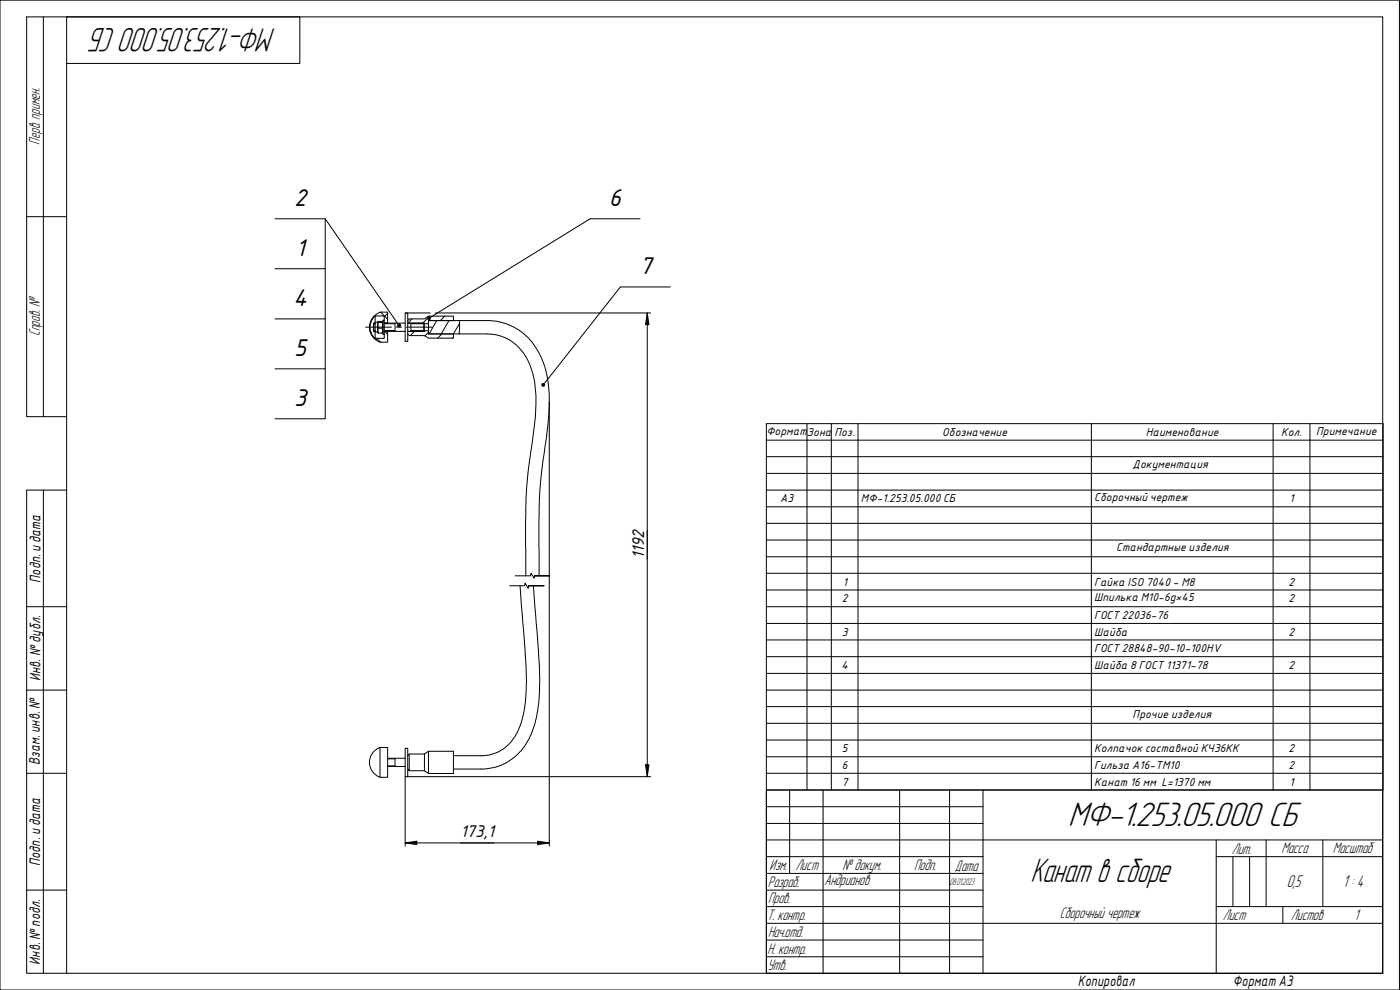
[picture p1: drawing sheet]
<svg xmlns="http://www.w3.org/2000/svg" width="420mm" height="297mm" viewBox="0 0 420 297" stroke-linecap="round" stroke-linejoin="round" font-family="sans-serif">
<g fill="none" stroke="#000" stroke-width=".3">
<path d="M111.1 99.5l.3 .4M111.2 99.2l-.2 .2M111.6 95.6l.2 .1M114.2 93.6l2.1 2.2M115.3 99.5h.1M115.5 99.5l.8 .8M116.3 94l-1 1M123.6 95.7l-1.2 1.3M124.4 99.4l-1.3 1.3M128.6 99.7l-1 1.1M129 94.9l-2.1 2.1M131.1 96.2l-2.3 4"/>
<path d="M133.5 94.9l-1.4 1.3M134.7 96.2l-2.3 4M137.9 97l-1.8 3.2M113.1 101.5l1.1 1.2M113.3 101.5l-.5 .5M132.7 100.2l-1.4 1.3M136.1 101.2l-.3 .3"/>
</g>
<g fill="none" stroke="#000" stroke-width=".3">
<path d="M112.2 97v2.4M112.2 99.4h.4M112.2 97h.4M112.6 94.8a4.5 4.5 0 0 0 0 6.8M112.6 99.6v1.9h2.7v-1.2M112.6 94.8h2.7v1.3M112.6 99.6v-2.9h.7v2.9M112.6 94.8v1.9M112.6 99.6h.7M113.3 99.6l.2 .3-.1-3.3 1.3-.2v3.5M113.4 96.5l-.1 .2M113.5 98.5h1.2"/>
<path d="M113.5 96.8h1.2M113.5 99.9h1.2M114 93.6h2.3v3.3h-1M114.1 93.7a4.7 4.7 0 0 0-3.2 4.5 4.7 4.7 0 0 0 3.2 4.5M114.8 96.5l.1 .2M114.9 96.1h.4v4.2h-.4zM114.9 99.6l-.2 .3M115.3 99.5h1v3.2h-2.3M115.3 99.4h6.3M115.3 97h6.3M116.3 96.9v.1M116.3 99.4v.1"/>
<path d="M118.6 97v2.4M121.6 93.9h.8v8.5h-.8zM122.4 96.2l.4-.5h4.6l1.2-.8h7.5v1.3h-7.5v.9h-1.3M122.4 99.4h4.8M122.4 97h4.8M123.3 97v2.4M127.2 99.4h.1M127.2 97l.1 .1M127.2 97v2.4M127.3 97v2.2h1.3v1h7.5v1.3h-7.5l-1.2-.8h-4.6l-.4-.5M137.9 96.2h-9.3v4h17.6a14.1 14.1 0 0 1 13.4 10.8 38.6 38.6 0 0 1 .7 16.9l-.3 2.6a189 189 0 0 0-2.2 38.5v3.8M137.9 96.2l-.1 4"/>
<path d="M137.9 96.2h8.3a17.7 17.7 0 0 1 16.7 12.3 41.9 41.9 0 0 1 1.4 19.9 183 183 0 0 0-2.6 27.7l.1 16.7M156.1 175.8l1.1 13.7a120.8 120.8 0 0 1 .6 19.4 22.4 22.4 0 0 1-5.1 14.5 11.7 11.7 0 0 1-8.4 3.3h-8.2M160.1 175.8l.8 10.9a122.1 122.1 0 0 1 .7 24.6 24.4 24.4 0 0 1-6.2 14.9 15.5 15.5 0 0 1-11.1 4.5h-8.2M114 224.3h2.3v8.9h-2.3zM114.1 224.3a4.7 4.7 0 0 0-3.2 4.4 4.7 4.7 0 0 0 3.2 4.5M116.3 230h5.3M116.3 227.5h5.3M118.6 227.5v2.5M121.6 224.5h.8v8.5h-.8zM122.8 226.2l-.4 .5M122.8 231.3h4.6M127.4 226.2h-4.6v5.1l-.4-.6"/>
<path d="M127.4 231.3l1.2 .8M127.4 226.2v5.1M128.6 225.4l-1.2 .8M128.6 225.4h7.5v6.7h-7.5M128.6 225.4v6.7"/>
</g>
<path d="M112.1 99.2h.5M112.1 97.1h.5M115.3 99.2h3.3M115.3 97.1h3.3M122.4 99.4h4.9M122.4 97h4.9M123.3 99.2h4M123.3 97.1h4M116.3 229.8h2.3M116.3 227.7h2.3" fill="none" stroke="#000" stroke-width=".3"/>
<path d="M152.9 175.8h4.5l.2-.8 .9 1.5 .2-.7h4.6h-4.6M154.6 172.8h4.6l.2-.8 .9 1.5 .2-.7h4.5h-4.5" fill="none" stroke="#000" stroke-width=".3"/>
<g fill="none" stroke="#000" stroke-width=".3">
<path d="M230 237h185v55h-185zM237 237v25.1M247 237v55M270 237v55M285 237v55M295 237v55M230 257h65M230 252h185M230 242h65M230 247.1h65M365 257h50M365 252v40"/>
<path d="M370 257v15M375 257v15M380 252v20M397 252v20M230 272h65M230 277h185M230 262.1h65M230 267.1h65M365 272h50M385 272v5M230 282.1h65M230 287.1h65"/>
</g>
<path d="M0 0h420v297h-420zM20 5.1h395v286.9h-395z" fill="none" stroke="#000" stroke-width=".3"/>
<path d="M13 5.1v119.9M20 19h70v-13.9h-82v119.9h12M8 65h12M13 147.1v144.9M20 147.1h-12v144.9h12M8 182h12M8 207.1h12M8 232h12M8 267.1h12" fill="none" stroke="#000" stroke-width=".3"/>
<g fill="none" stroke="#000" stroke-width=".3">
<path d="M82.5 65.6h15.1M97.6 65.6v15h-15.1M97.6 65.6l21.8 31.5M192.1 65.6h-15l-47.8 29.6M97.6 80.6v15.1h-15.1M97.6 95.7v15h-15.1M201.2 86.1h-15l-22.8 28.9M97.6 110.7v15h-15.1M230 127.1h185.1v109.9h-185.1zM230 132.1h185.1M230 137h185.1M242.2 127.1v109.9"/>
<path d="M249.5 127.1v109.9M257.5 127.1v109.9M327.5 127.1v109.9M382.1 127.1v109.9M393.1 127.1v109.9M230 142h185.1M230 147.1h185.1M230 152.1h185.1M230 157h185.1M230 162h185.1M230 167.1h185.1M230 172h185.1"/>
<path d="M230 177h185.1M230 182h185.1M230 187.1h185.1M230 192h185.1M230 197h185.1M230 202h185.1M230 207.1h185.1M230 212h185.1M230 217h185.1M230 222h185.1M230 227.1h185.1M230 232h185.1"/>
</g>
<g fill="#000">
<path d="M119.4 97.1l.5-.1 .4 .3 .1 .5-.3 .4h-.5l-.3-.2-.2-.5z" fill-rule="evenodd"/>
<path d="M128.4 94.9h.5l.4 .3v.4l-.2 .4-.5 .1-.4-.3-.1-.5z" fill-rule="evenodd"/>
<path d="M162.6 115l.3-.1 .5 .1 .2 .4-.1 .5-.4 .2-.5-.2-.2-.3z" fill-rule="evenodd"/>
</g>
<path d="M109.7 98.2h7.8M118.9 98.2h1.6M122 98.2h7.7" fill="none" stroke="#000" stroke-width=".3"/>
<path d="M121.6 93.9h7.5M130.6 93.9h64.7M194.2 93.9l.6 3.5h-1.1zM194.2 93.9v139.1M164.8 120.5v133.4M121.6 233v20.9M122.4 233h72.9M193.7 229.5h1.1l-.6 3.5zM121.6 252.9l3.5-.5v1zM121.6 252.9h43.2M161.4 252.4l3.4 .5-3.4 .5z" fill="none" stroke="#000" stroke-width=".3"/>
<g fill="#000">
<path d="M194.2 93.9l.6 3.5h-1.1z" fill-rule="evenodd"/>
<path d="M193.7 229.5h1.1l-.6 3.5z" fill-rule="evenodd"/>
<path d="M121.6 252.9l3.5-.5v1z" fill-rule="evenodd"/>
<path d="M161.4 252.4l3.4 .5-3.4 .5z" fill-rule="evenodd"/>
</g>
<g font-size="10.7">
<text x="82.7" y="8.5" transform="rotate(180 82.7 8.5)">МФ-1.253.05.000 СБ</text>
<text x="320.6" y="248">МФ-1.253.05.000 СБ</text>
<text x="309.2" y="264.5">Канат в сборе</text>
</g>
<g font-size="7">
<text x="88.3" y="61.9">2</text>
<text x="182.8" y="61.9">6</text>
<text x="88.8" y="76.9">1</text>
<text x="191.9" y="82.3">7</text>
<text x="88" y="91.9">4</text>
<text x="88.3" y="106.9">5</text>
<text x="88.3" y="121.9">3</text>
</g>
<g font-size="5.4">
<text x="386.2" y="266">0,5</text>
<text x="403" y="266.2">1 : 4</text>
</g>
<g font-size="4.9">
<text x="193.4" y="167.8" transform="rotate(-90 193.4 167.8)">1192</text>
<text x="138.2" y="251.1">173,1</text>
</g>
<g font-size="4.8">
<text x="11.9" y="43.4" transform="rotate(-90 11.9 43.4)">Перв. примен.</text>
<text x="12" y="100.9" transform="rotate(-90 12 100.9)">Справ. №</text>
<text x="369.7" y="256.1">Лит.</text>
<text x="384.6" y="256.1">Масса</text>
<text x="400" y="256.1">Масштаб</text>
<text x="230.9" y="261.1">Изм.</text>
<text x="238.7" y="261.1">Лист</text>
<text x="252.9" y="261">№ докум.</text>
<text x="274.4" y="261.2">Подп.</text>
<text x="286.6" y="261.3">Дата</text>
<text x="230.4" y="266.2">Разраб.</text>
<text x="247.4" y="265.7">Андрианов</text>
<text x="230.6" y="271.1">Пров.</text>
<text x="318.1" y="275.6">Сборочный чертеж</text>
<text x="230.3" y="276.1">Т. контр.</text>
<text x="230.5" y="281.1">Нач.отд.</text>
<text x="367" y="276.1">Лист</text>
<text x="387.4" y="276.1">Листов</text>
<text x="406.4" y="276">1</text>
<text x="230.4" y="286.1">Н. контр.</text>
<text x="230.3" y="291.1">Утв.</text>
</g>
<g font-size="4.4">
<text x="12.2" y="174.8" transform="rotate(-90 12.2 174.8)">Подп. идата</text>
<text x="12.2" y="204.3" transform="rotate(-90 12.2 204.3)">Инв. №дубл.</text>
<text x="12" y="229.5" transform="rotate(-90 12 229.5)">Взам. инв. №</text>
<text x="12.1" y="259.8" transform="rotate(-90 12.1 259.8)">Подп. идата</text>
<text x="12.1" y="289.4" transform="rotate(-90 12.1 289.4)">Инв. №подл.</text>
<text x="323.5" y="295.8">Копировал</text>
<text x="370" y="295.7">Формат A3</text>
</g>
<g font-size="3.3">
<text x="230" y="130.4">Формат</text>
<text x="242.2" y="130.8">Зона</text>
<text x="250.4" y="130.8">Поз.</text>
<text x="282.8" y="130.8">Обозначение</text>
<text x="343.9" y="130.8">Наименование</text>
<text x="384.5" y="130.8">Кол.</text>
<text x="395" y="130.4">Примечание</text>
<text x="339.9" y="140.4">Документация</text>
<text x="234.1" y="150.7">А3</text>
<text x="258.4" y="150.7">МФ-1.253.05.000 СБ</text>
<text x="328.4" y="150.4">Сборочный чертеж</text>
<text x="387" y="150.7">1</text>
<text x="335" y="165.4">Стандартные изделия</text>
<text x="252.9" y="175.8">1</text>
<text x="328.4" y="175.8">Гайка ISO 7040 - M8</text>
<text x="386.7" y="175.8">2</text>
<text x="252.7" y="180.8">2</text>
<text x="328.4" y="180.4">Шпилька M10-6g×45</text>
<text x="328.4" y="185.7">ГОСТ22036-76</text>
<text x="386.7" y="180.8">2</text>
<text x="252.7" y="190.7">3</text>
<text x="328.4" y="190.7">Шайба</text>
<text x="386.7" y="190.7">2</text>
<text x="328.4" y="195.8">ГОСТ28848-90-10-100HV</text>
<text x="252.5" y="200.7">4</text>
<text x="328.4" y="200.7">Шайба 8 ГОСТ11371-78</text>
<text x="386.7" y="200.7">2</text>
<text x="339.9" y="215.4">Прочие изделия</text>
<text x="252.7" y="225.7">5</text>
<text x="328.4" y="225.7">Колпачок составной КЧ36КК</text>
<text x="386.7" y="225.7">2</text>
<text x="252.7" y="230.7">6</text>
<text x="328.4" y="230.7">Гильза A16-TM10</text>
<text x="386.7" y="230.7">2</text>
<text x="252.7" y="235.7">7</text>
<text x="328.4" y="235.7">Канат 16 мм L=1370 мм</text>
<text x="387" y="235.8">1</text>
</g>
<g font-size="3">
<text x="285" y="265.5">0</text>
<text x="285.9" y="265.5">8.01.2023</text>
</g>
</svg>
